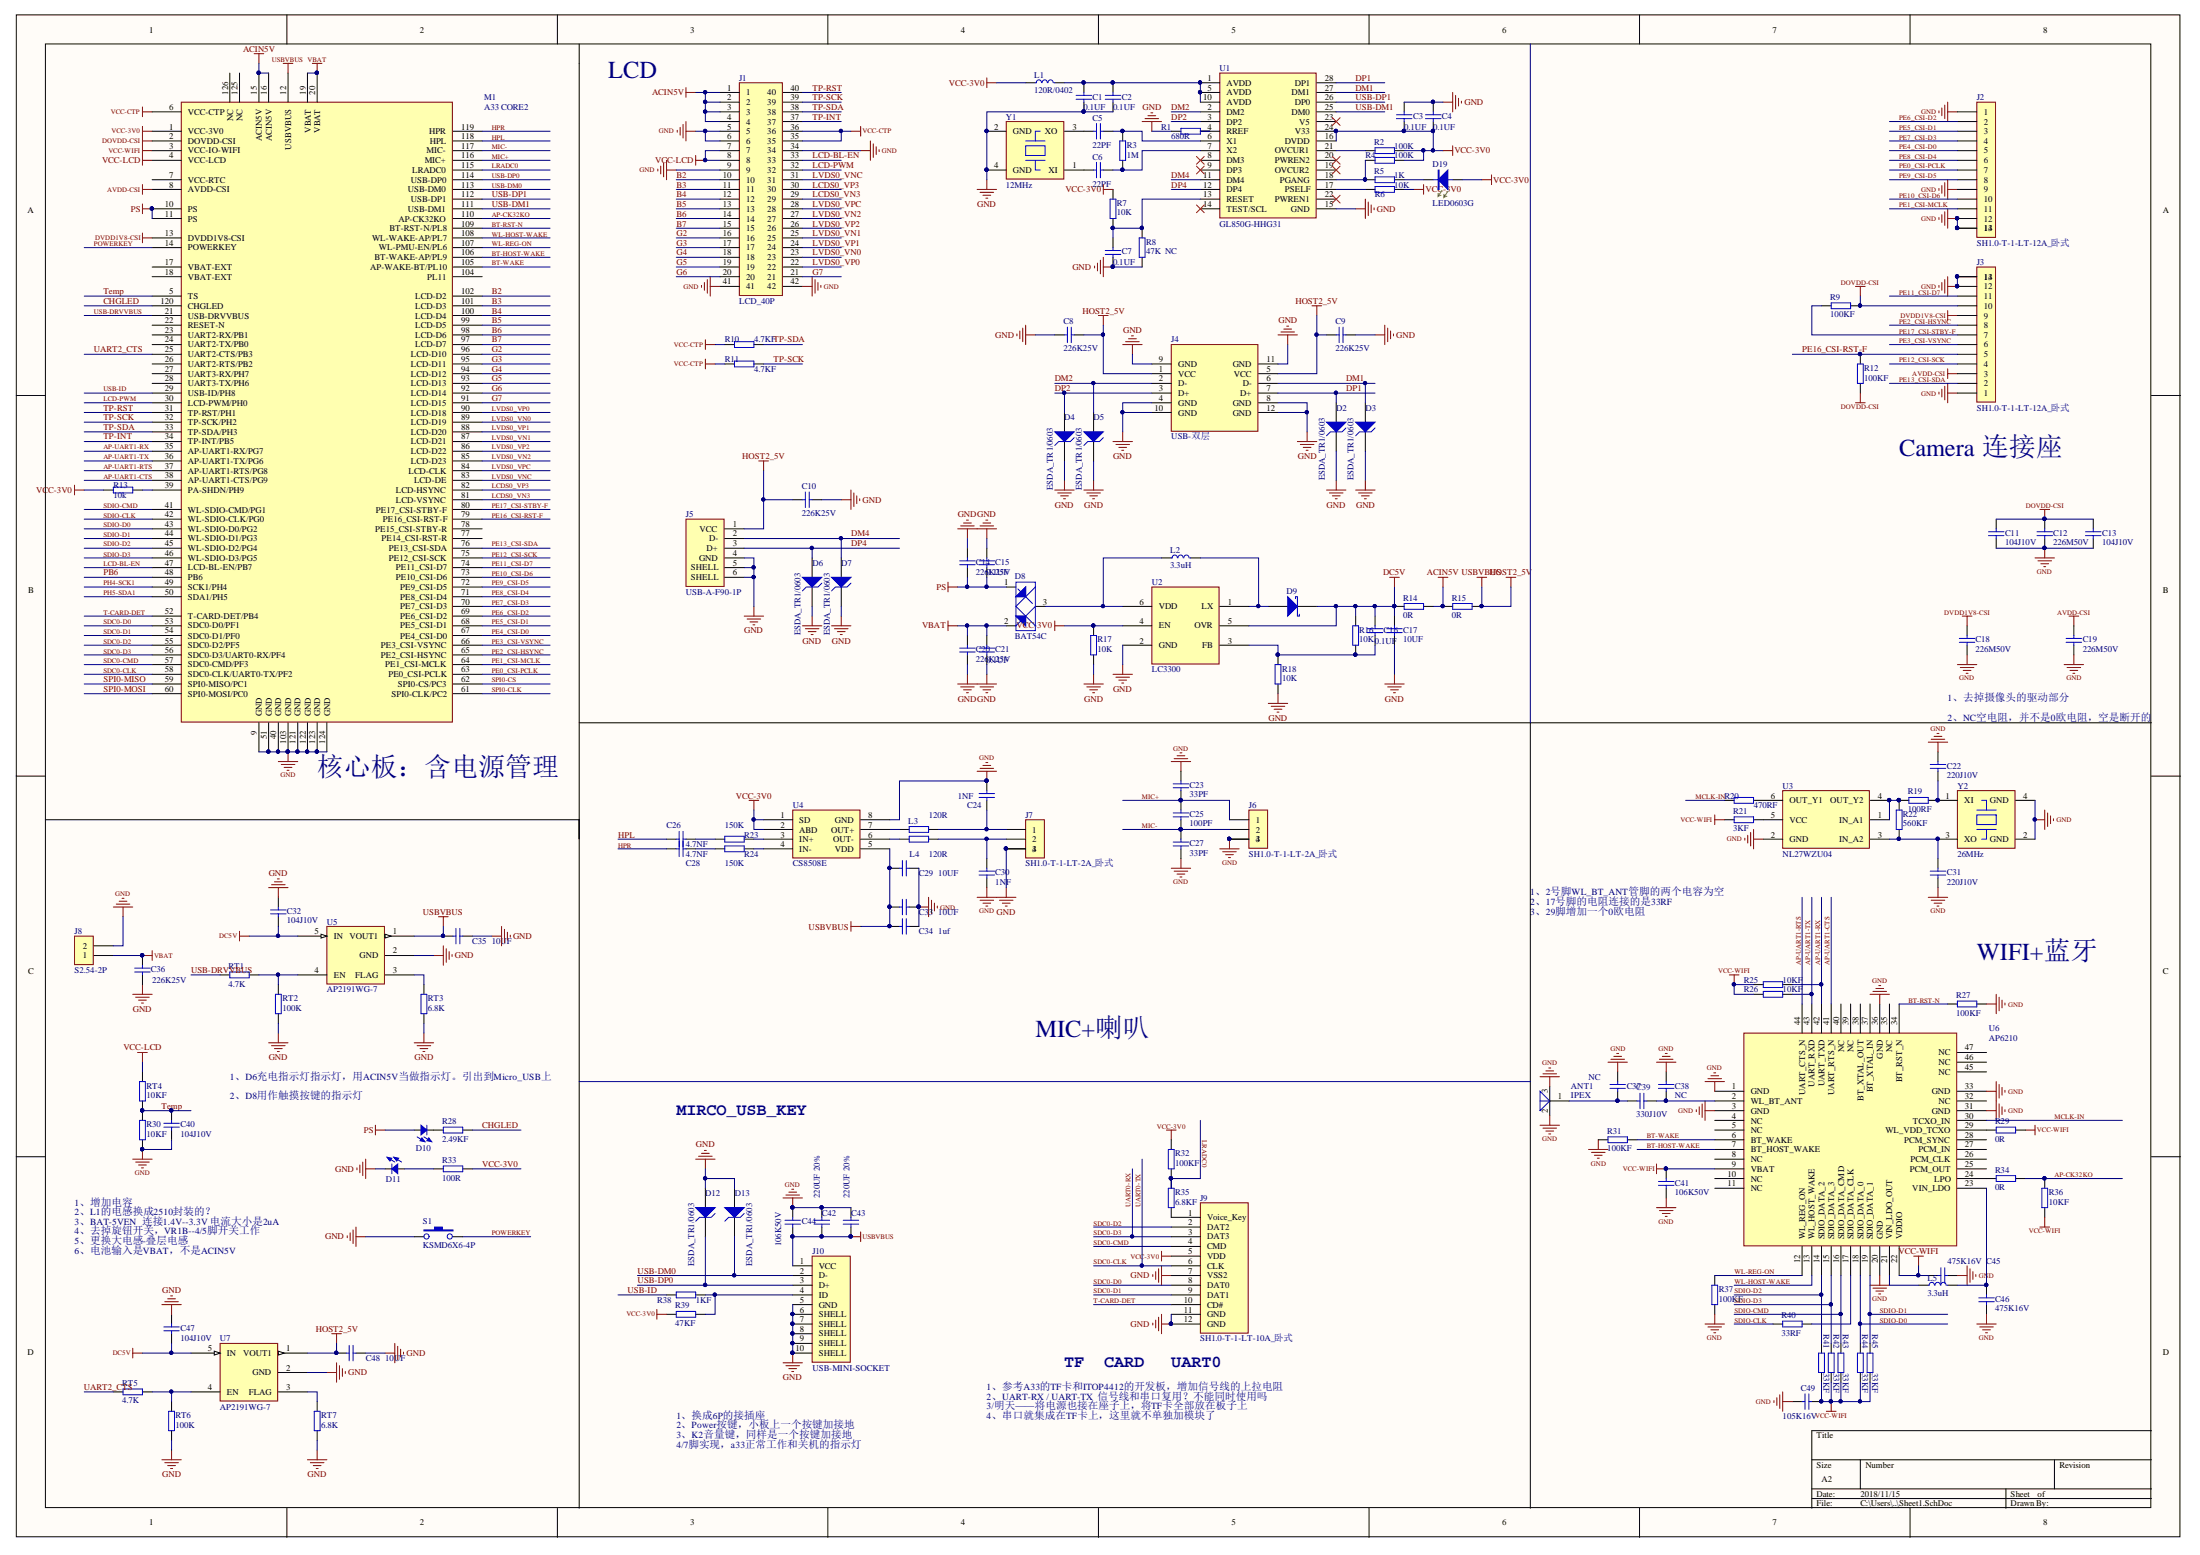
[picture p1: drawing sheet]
# Altium project PCB_Project.PrjPcb
1 sheet, 141 parts. Net scope: global (net labels, ports and power ports of the same name join across sheets).
Board file: AiwacA33.PcbDoc

## Sheet AiwacA33.SchDoc
size A2

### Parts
ANT1  IPEX  [J-IPEX]
C1  0.1UF  [C0402]
C2  0.1UF  [C0402]
C3  0.1UF  [C0402]
C4  0.1UF  [C0402]
C5  22PF  [C0402]
C6  22PF  [C0402]
C7  0.1UF  [C0402]
C8  226K25V  [C0805]
C9  226K25V  [C0805]
C10  226K25V  [C0805]
C11  104J10V  [C0402]
C12  226M50V  [C0805]
C13  104J10V  [C0402]
C14  226K25V  [C0805]
C15  0.1UF  [C0402]
C16  0.1UF  [C0402]
C17  10UF  [C0603]
C18  226M50V  [C0805]
C19  226M50V  [C0805]
C20  226K25V  [C0805]
C21  0.1UF  [C0402]
C22  220J10V  [C0402]
C23  33PF  [C0402]
C24  1NF  [C0402]
C25  100PF  [C0402]
C26  4.7NF  [C0603]
C27  33PF  [C0402]
C28  4.7NF  [C0603]
C29  10UF  [C0603]
C30  1NF  [C0402]
C31  220J10V  [C0402]
C32  104J10V  [C0402]
C33  10UF  [C0603]
C34  1uf  [C0603]
C35  10UF  [C0603]
C36  226K25V  [C0805]
C37  NC  [C0402]
C38  NC  [C0402]
C39  330J10V  [C0402]
C40  104J10V  [C0402]
C41  106K50V  [C0603]
C42  220UF 20%  [C1206]
C43  220UF 20%  [C1206]
C44  106K50V  [C0603]
C45  475K16V  [C0603]
C46  475K16V  [C0603]
C47  104J10V  [C0402]
C48  10UF  [C0603]
C49  105K16V  [C0603]
D2  ESDA_TR1/0603  [HS_0603D]
D3  ESDA_TR1/0603  [HS_0603D]
D4  ESDA_TR1/0603  [HS_0603D]
D5  ESDA_TR1/0603  [HS_0603D]
D6  ESDA_TR1/0603  [HS_0603D]
D7  ESDA_TR1/0603  [HS_0603D]
D8  BAT54C  [SOT23-BAT54C]
D9  D Schottky  [SMB]  (value not drawn)
D10  发光二极管  [LEDΦ5-H12]  (value not drawn)
D11  发光二极管  [LEDΦ5-H12]  (value not drawn)
D12  ESDA_TR1/0603  [HS_0603D]
D13  ESDA_TR1/0603  [HS_0603D]
D19  LED0603G  [D-LED0603G]
J1  LCD_40P  [LCD P40]
J2  SH1.0-T-1-LT-12A_卧式  [J-SH1.0-T-1-LT-12A_卧式]
J3  SH1.0-T-1-LT-12A_卧式  [J-SH1.0-T-1-LT-12A_卧式]
J4  USB-双层  [USB-双层卧式]
J5  USB-A-F90-1P  [USB-A-F90-侧卧]
J6  SH1.0-T-1-LT-2A_卧式  [J-SH1.0-T-1-LT-2A_卧式]
J7  SH1.0-T-1-LT-2A_卧式  [J-SH1.0-T-1-LT-2A_卧式]
J8  S2.54-2P  [S2.54-2P]
J9  SH1.0-T-1-LT-10A_卧式  [J-SH1.0-T-1-LT-10A_卧式]
J10  USB-MINI-SOCKET  [MICRO-USB - 5.9]
L1  120R/0402  [C0402]
L2  3.3uH  [D1206]
L3  120R  [R0603]
L4  120R  [R0603]
L5  3.3uH  [L0805]
M1  A33 CORE2  [A33-CORE2]
R1  680R  [R0402]
R2  100K  [R0402]
R3  1M  [R0402]
R4  100K  [R0402]
R5  1K  [R0402]
R6  10K  [R0402]
R7  10K  [R0402]
R8  47K  NC  [R0402]
R9  100KF  [R0603]
R10  4.7KF  [R0402]
R11  4.7KF  [R0402]
R12  100KF  [R0603]
R13  10k  [R0603]
R14  0R  [R0603]
R15  0R  [R0603]
R16  10K  [R0603]
R17  10K  [R0603]
R18  10K  [R0603]
R19  100RF  [R0603]
R20  470RF  [R0603]
R21  3KF  [R0603]
R22  560KF  [R0603]
R23  150K  [R0603]
R24  150K  [R0603]
R25  10KF  [R0603]
R26  10KF  [R0603]
R27  100KF  [R0603]
R28  2.49KF  [R0603]
R29  0R  [R0603]
R30  10KF  [R0603]
R31  100KF  [R0603]
R32  100KF  [R0603]
R33  100R  [R0603]
R34  0R  [R0603]
R35  6.8KF  [R0603]
R36  10KF  [R0603]
R37  100KF  [R0603]
R38  1KF  [R0603]
R39  47KF  [R0603]
R40  33RF  [R0603]
R41  33KF  [R0603]
R42  33KF  [R0603]
R43  33KF  [R0603]
R44  33KF  [R0603]
R45  33KF  [R0603]
RT1  4.7K  [0402]
RT2  100K  [0402]
RT3  6.8K  [0402]
RT4  10KF  [0402]
RT5  4.7K  [0402]
RT6  100K  [0402]
RT7  6.8K  [0402]
S1  KSMD6X6-4P  [SW2-6*6H]
U1  GL850G-HHG31  [SSOP28]
U2  LC3300  [SOT23-6]
U3  NL27WZU04  [U-TSOP-6]
U4  CS8508E  [SO-8]
U5  AP2191WG-7  [SOT23-5]
U6  AP6210  [AP6210]
U7  AP2191WG-7  [SOT23-5]
Y1  12MHz  [Y-CPX-32GA-4P]
Y2  26MHz  [Y-CPX-32GA-4P]

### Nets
ACIN5V: J1.1 J1.2 J1.3 J1.4 M1.15(ACIN5V) M1.16(ACIN5V) R14.1 R15.2
AVDD-CSI: C19.1 J3.3 M1.8(AVDD-CSI)
DC5V: C16.1 C17.2 C32.2 C47.2 D9.2(K) R14.2 R16.2 U2.5(OVR) U5.5(IN) U7.5(IN)
DOVDD-CSI: C11.1 C12.1 C13.1 J3.10 M1.2(DOVDD-CSI) R9.2 R12.1
DVDD1V8-CSI: C18.1 J3.9 M1.13(DVDD1V8-CSI)
GND: ANT1.2 ANT1.3 C1.2 C2.2 C3.1 C4.1 C7.2 C8.1 C9.2 C10.2 C11.2 C12.2 C13.2 C14.2 C15.1 C17.1 C18.2 C19.2 C20.1 C21.2 C22.2 C23.1 C24.2 C27.2 C29.2 C30.2 C31.2 C32.1 C33.2 C34.2 C35.2 C36.2 C37.1 C38.1 C40.2 C41.2 C42.2 C43.2 C44.1 C45.1 C46.1 C47.1 C48.2 C49.2 D2.2(K) D3.2(K) D4.2(K) D5.2(K) D6.2(K) D7.2(K) D11.K D12.1(A) D13.1(A) J1.5 J1.6 J1.9 J1.34 J1.41 J1.42 J2.1 J2.9 J2.12 J2.13 J2.14 J3.1 J3.12 J3.13 J3.14 J4.4(GND) J4.8(GND) J4.9(GND) J4.10(GND) J4.11(GND) J4.12(GND) J5.4(GND) J5.5(SHELL) J5.6(SHELL) J6.3 J6.4 J7.3 J7.4 J8.2 J9.7(VSS2) J9.11(GND) J9.12(GND) J10.5(GND) J10.6(SHELL) J10.7(SHELL) J10.8(SHELL) J10.9(SHELL) J10.10(SHELL) M1.9(GND) M1.40(GND) M1.51(GND) M1.103(GND) M1.121(GND) M1.122(GND) M1.123(GND) M1.124(GND) R1.2 R8.1 R17.1 R18.1 R27.2 R30.1 R31.2 R37.2 RT2.1 RT3.1 RT6.1 RT7.1 S1.1 U1.15(GND) U2.2(GND) U3.2(GND) U4.8(GND) U5.2(GND) U6.1(GND) U6.3(GND) U6.20(GND) U6.31(GND) U6.33(GND) U6.36(GND) U7.2(GND) Y1.2(GND) Y1.4(GND) Y2.2(GND) Y2.4(GND)
HOST2_5V: C8.2 C9.1 C10.1 C29.1 C33.1 C34.1 C35.1 C42.1 C43.1 C44.2 C48.1 J4.1(VCC) J4.5(VCC) J5.1(VCC) J10.1(VCC) M1.12(USBVBUS) R15.1 U4.5(VDD) U5.1(VOUT1) U7.1(VOUT1)  [also labelled USBVBUS]
PS: C14.1 C15.2 D8.1 D10.A M1.10(PS) M1.11(PS)
VBAT: C20.2 C21.1 C36.1 D8.2 J8.1 M1.19(VBAT) M1.20(VBAT)
VCC-3V0: C3.2 C4.2 D19.1 J9.5(VDD) L1.1 M1.1(VCC-3V0) R2.1 R4.1 R6.1 R7.2 R13.1 R17.2 R32.1 R33.2 R39.2 U1.16(DVDD) U1.24(V33) U2.4(EN) U4.1(SD) U4.2(ABD)
VCC-CTP: J1.35 J1.36 M1.6(VCC-CTP) R10.1 R11.1
VCC-LCD: J1.7 J1.8 M1.4(VCC-LCD) RT4.2
VCC-WIFI: C41.1 C45.2 C49.1 M1.3(VCC-IO-WIFI) R21.1 R25.1 R26.1 R29.2 R36.1 R41.1 R42.1 R43.1 R44.1 R45.1 U6.9(VBAT) U6.22(VDDIO)
AP-CK32KO: M1.110(AP-CK32KO) R34.2 R36.2
AP-UART1-CTS: M1.38(AP-UART1-CTS/PG9) U6.41(UART_RTS_N)
AP-UART1-RTS: M1.37(AP-UART1-RTS/PG8) U6.44(UART_CTS_N)
AP-UART1-RX: M1.35(AP-UART1-RX/PG7) R25.2 U6.42(UART_TXD)
AP-UART1-TX: M1.36(AP-UART1-TX/PG6) R26.2 U6.43(UART_RXD)
B2: J1.10 M1.102(LCD-D2)
B3: J1.11 M1.101(LCD-D3)
B4: J1.12 M1.100(LCD-D4)
B5: J1.13 M1.99(LCD-D5)
B6: J1.14 M1.98(LCD-D6)
B7: J1.15 M1.97(LCD-D7)
BT-HOST-WAKE: M1.106(BT-WAKE-AP/PL9) U6.7(BT_HOST_WAKE)
BT-RST-N: M1.109(BT-RST-N/PL8) R27.1 U6.34(BT_RST_N)
BT-WAKE: M1.105(AP-WAKE-BT/PL10) R31.1 U6.6(BT_WAKE)
CHGLED: M1.120(CHGLED) R28.2
DM1: D3.1(A) J4.6(D-) U1.27(DM1)
DM2: D5.1(A) J4.2(D-) U1.2(DM2)
DM4: D7.1(A) J5.2(D-) U1.11(DM4)
DP1: D2.1(A) J4.7(D+) U1.28(DP1)
DP2: D4.1(A) J4.3(D+) U1.3(DP2)
DP4: D6.1(A) J5.3(D+) U1.12(DP4)
G2: J1.16 M1.96(LCD-D10)
G3: J1.17 M1.95(LCD-D11)
G4: J1.18 M1.94(LCD-D12)
G5: J1.19 M1.93(LCD-D13)
G6: J1.20 M1.92(LCD-D14)
G7: J1.21 M1.91(LCD-D15)
HPL: C26.1 M1.118(HPL)
HPR: C28.1 M1.119(HPR)
LCD-BL-EN: J1.33 M1.47(LCD-BL-EN/PB7)
LCD-PWM: J1.32 M1.30(LCD-PWM/PH0)
LCDS0_VN3: J1.29 M1.81(LCD-VSYNC)
LCDS0_VP3: J1.30 M1.82(LCD-HSYNC)
LRADC0: M1.115(LRADC0) R32.2 R35.1
LVDS0_VN0: J1.23 M1.89(LCD-D19)
LVDS0_VN1: J1.25 M1.87(LCD-D21)
LVDS0_VN2: J1.27 M1.85(LCD-D23)
LVDS0_VNC: J1.31 M1.83(LCD-DE)
LVDS0_VP0: J1.22 M1.90(LCD-D18)
LVDS0_VP1: J1.24 M1.88(LCD-D20)
LVDS0_VP2: J1.26 M1.86(LCD-D22)
LVDS0_VPC: J1.28 M1.84(LCD-CLK)
MCLK-IN: R20.1 U6.30(TCXO_IN)
MIC+: C23.2 C25.1 J6.1 M1.116(MIC+)
MIC-: C25.2 C27.1 J6.2 M1.117(MIC-)
PB6: M1.48(PB6)
PE0_CSI-PCLK: J2.7 M1.63(PE0_CSI-PCLK)
PE1_CSI-MCLK: J2.11 M1.64(PE1_CSI-MCLK)
PE2_CSI-HSYNC: J3.8 M1.65(PE2_CSI-HSYNC)
PE3_CSI-VSYNC: J3.6 M1.66(PE3_CSI-VSYNC)
PE4_CSI-D0: J2.5 M1.67(PE4_CSI-D0)
PE5_CSI-D1: J2.3 M1.68(PE5_CSI-D1)
PE6_CSI-D2: J2.2 M1.69(PE6_CSI-D2)
PE7_CSI-D3: J2.4 M1.70(PE7_CSI-D3)
PE8_CSI-D4: J2.6 M1.71(PE8_CSI-D4)
PE9_CSI-D5: J2.8 M1.72(PE9_CSI-D5)
PE10_CSI-D6: J2.10 M1.73(PE10_CSI-D6)
PE11_CSI-D7: J3.11 M1.74(PE11_CSI-D7)
PE12_CSI-SCK: J3.4 M1.75(PE12_CSI-SCK)
PE13_CSI-SDA: J3.2 M1.76(PE13_CSI-SDA)
PE16_CSI-RST-F: J3.5 M1.79(PE16_CSI-RST-F) R12.2
PE17_CSI-STBY-F: J3.7 M1.80(PE17_CSI-STBY-F) R9.1
PH4-SCK1: M1.49(SCK1/PH4)
PH5-SDA1: M1.50(SDA1/PH5)
POWERKEY: M1.14(POWERKEY) S1.2
SDC0-CLK: J9.6(CLK) M1.58(SDC0-CLK/UART0-TX/PF2)  [also labelled UART0-TX]
SDC0-CMD: J9.4(CMD) M1.57(SDC0-CMD/PF3)
SDC0-D0: J9.8(DAT0) M1.53(SDC0-D0/PF1)
SDC0-D1: J9.9(DAT1) M1.54(SDC0-D1/PF0)
SDC0-D2: J9.2(DAT2) M1.55(SDC0-D2/PF5)
SDC0-D3: J9.3(DAT3) M1.56(SDC0-D3/UART0-RX/PF4)  [also labelled UART0-RX]
SDIO-CLK: M1.42(WL-SDIO-CLK/PG0) R40.2
SDIO-CMD: M1.41(WL-SDIO-CMD/PG1) R43.2 U6.16(SDIO_DATA_CMD)
SDIO-D0: M1.43(WL-SDIO-D0/PG2) R44.2 U6.18(SDIO_DATA_0)
SDIO-D1: M1.44(WL-SDIO-D1/PG3) R45.2 U6.19(SDIO_DATA_1)
SDIO-D2: M1.45(WL-SDIO-D2/PG4) R41.2 U6.14(SDIO_DATA_2)
SDIO-D3: M1.46(WL-SDIO-D3/PG5) R42.2 U6.15(SDIO_DATA_3)
SPI0-CLK: M1.61(SPI0-CLK/PC2)
SPI0-CS: M1.62(SPI0-CS/PC3)
SPI0-MISO: M1.59(SPI0-MISO/PC1)
SPI0-MOSI: M1.60(SPI0-MOSI/PC0)
T-CARD-DET: J9.10(CD#) M1.52(T-CARD-DET/PB4)
Temp: C40.1 M1.5(TS) R30.2 RT4.1
TP-INT: J1.37 M1.34(TP-INT/PB5)
TP-RST: J1.40 M1.31(TP-RST/PH1)
TP-SCK: J1.39 M1.32(TP-SCK/PH2) R11.2
TP-SDA: J1.38 M1.33(TP-SDA/PH3) R10.2
UART2_CTS: M1.25(UART2-CTS/PB3) RT5.2
USB-DM0: D13.2(K) J10.2(D-) M1.113(USB-DM0)
USB-DM1: M1.111(USB-DM1) U1.25(DM0)
USB-DP0: D12.2(K) J10.3(D+) M1.114(USB-DP0)
USB-DP1: M1.112(USB-DP1) U1.26(DP0)
USB-DRVVBUS: M1.21(USB-DRVVBUS) RT1.2
USB-ID: M1.29(USB-ID/PH8) R38.1
WL-HOST-WAKE: M1.108(WL-WAKE-AP/PL7) U6.13(WL_HOST_WAKE)
WL-REG-ON: M1.107(WL-PMU-EN/PL6) R37.1 U6.12(WL_REG_ON)
NetANT1_1: ANT1.1(W) C37.2 C39.2
NetC1_1: C1.1 C2.1 L1.2 U1.1(AVDD) U1.5(AVDD) U1.10(AVDD)
NetC5_1: C5.1 Y1.3(XO)
NetC5_2: C5.2 R3.2 U1.6(X1)
NetC6_1: C6.1 Y1.1(XI)
NetC6_2: C6.2 R3.1 U1.7(X2)
NetC7_1: C7.1 R7.1 R8.2 U1.13(RESET)
NetC16_2: C16.2 R16.1 R18.2 U2.3(FB)
NetC22_1: C22.1 R19.2 Y2.1(XI)
NetC24_1: C24.1 J7.1 L3.1
NetC26_2: C26.2 R23.1
NetC28_2: C28.2 R24.1
NetC30_1: C30.1 J7.2 L4.1
NetC31_1: C31.1 R22.1 U3.3(IN_A2) Y2.3(XO)
NetC38_2: C38.2 C39.1 U6.2(WL_BT_ANT)
NetC46_2: C46.2 L5.2 U6.23(VIN_LDO)
NetD8_3: D8.3 L2.1 U2.6(VDD)
NetD9_1: D9.1(A) L2.2 U2.1(LX)
NetD10_K: D10.K R28.1
NetD11_A: D11.A R33.1
NetD19_2: D19.2 R5.1
NetJ9_1: J9.1(Voice_Key) R35.2
NetJ10_4: J10.4(ID) R38.2 R39.1
NetL3_2: L3.2 U4.7(OUT+)
NetL4_2: L4.2 U4.6(OUT-)
NetL5_1: L5.1 U6.21(VIN_LDO_OUT)
NetM1_39: M1.39(PA-SHDN/PH9) R13.2
NetR1_1: R1.1 U1.4(RREF)
NetR2_2: R2.2 U1.21(OVCUR1)
NetR4_2: R4.2 R5.2 U1.18(PGANG)
NetR6_2: R6.2 U1.17(PSELF)
NetR19_1: R19.1 R22.2 U3.1(IN_A1) U3.4(OUT_Y2)
NetR20_2: R20.2 U3.6(OUT_Y1)
NetR21_2: R21.2 U3.5(VCC)
NetR23_2: R23.2 U4.3(IN+)
NetR24_2: R24.2 U4.4(IN-)
NetR29_1: R29.1 U6.29(WL_VDD_TCXO)
NetR34_1: R34.1 U6.24(LPO)
NetR40_1: R40.1 U6.17(SDIO_DATA_CLK)
NetRT1_1: RT1.1 RT2.2 U5.4(EN)
NetRT3_2: RT3.2 U5.3(FLAG)
NetRT5_1: RT5.1 RT6.2 U7.4(EN)
NetRT7_2: RT7.2 U7.3(FLAG)

Not connected (* = marked no-connect by the designer): M1 7(VCC-RTC) 17(VBAT-EXT) 18(VBAT-EXT) 22(RESET-N) 23(UART2-RX/PB1) 24(UART2-TX/PB0) 26(UART2-RTS/PB2) 27(UART3-RX/PH7) 28(UART3-TX/PH6) 77(PE14_CSI-RST-R) 78(PE15_CSI-STBY-R) 104(PL11) 125(NC) 126(NC); U1 8(DM3)* 9(DP3)* 14(TEST/SCL)* 19(OVCUR2)* 20(PWREN2)* 22(PWREN1)* 23(V5)*; U6 4(NC) 5(NC) 8(NC) 10(NC) 11(NC) 25(PCM_OUT) 26(PCM_CLK) 27(PCM_IN) 28(PCM_SYNC) 32(NC) 35(NC) 37(BT_XTAL_IN) 38(BT_XTAL_OUT) 39(NC) 40(NC) 45(NC) 46(NC) 47(NC)

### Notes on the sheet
- LCD
- Camera 连接座
- 1、去掉摄像头的驱动部分
- 2、NC空电阻，并不是0欧电阻，空是断开的
- (near M1) 核心板：含电源管理
- 1、2号脚WL_BT_ANT管脚的两个电容为空
- 2、17号脚的电阻连接的是33RF
- 3、29脚增加一个0欧电阻
- WIFI+蓝牙
- MIC+喇叭
- 1、D6充电指示灯指示灯，用ACIN5V当做指示灯。引出到Micro_USB上
- 2、D8用作触摸按键的指示灯
- MIRCO_USB_KEY
- 1、增加电容
- 2、L1的电感换成2510封装的？
- 3、BAT-5VEN  连接1.4V--3.3V 电流大小是2uA
- 4、去掉旋钮开关，VR1B--4/5脚开关工作
- 5、更换大电感-叠层电感
- 6、电池输入是VBAT，不是ACIN5V
- 1、参考A33的TF卡和ITOP4412的开发板，增加信号线的上拉电阻
- 2、UART-RX / UART-TX 信号线和串口复用？不能同时使用吗
- 3/明天——将电源也接在座子上，将TF卡全部放在板子上
- TF  CARD
- (near J9) UART0
- 1、换成6P的接插座
- 2、Power按键，小板上一个按键加接地
- 3、K2音量键，同样是一个按键加接地
- 4/7脚实现，a33正常工作和关机的指示灯
- 4、串口就集成在TF卡上，这里就不单独加模块了
